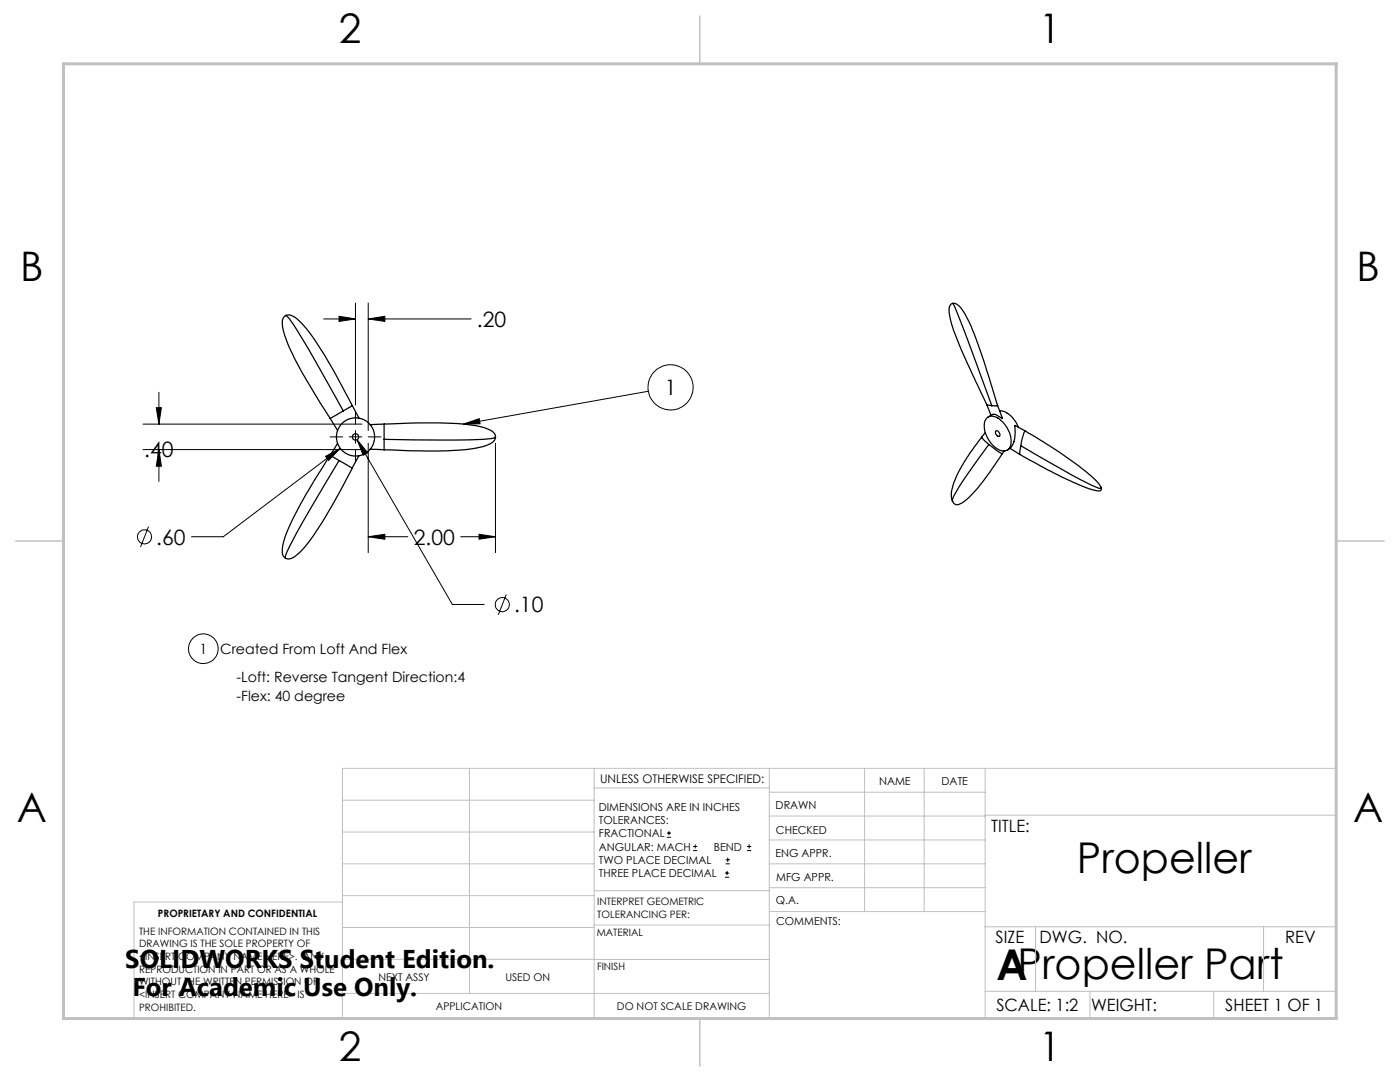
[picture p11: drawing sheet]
<svg xmlns="http://www.w3.org/2000/svg" width="279mm" height="216mm" viewBox="0 0 279 216" stroke-linecap="round" stroke-linejoin="round" font-family="sans-serif">
<g fill="none" stroke="#000" stroke-width=".2">
<path d="M31.7 78.3v6.3M64.6 63.6h6.3M67.7 63.1l3.2 .5-3.2 .5zM70.9 60.5v20.3M73.5 60.5v25.4M73.5 63.6h20.5M73.5 63.6l3.3-.5v1zM129.4 78.1l-36.9 6.5M28.5 84.6h43.7M28.5 89.7h43.7M31.2 81.4h1l-.5 3.2zM31.7 89.7v6.4"/>
<path d="M31.7 89.7l.5 3.3h-1zM65 91.1l2.9-1.6-2.3 2.4zM65.9 87.2h2.5M67.9 89.5l-23.3 17.6h-6.4M69.7 87.2h2.5M70.9 82.1v2.5M70.9 85.9v2.5M70.9 89.7v2.6M71.3 87.7l19 32.9h6.3M71.3 87.7l2.1 2.6-.9 .5zM73.5 88.4v21.9M73.5 87.2h2.5"/>
<path d="M92.5 84.6l3.1-1.1 .2 1.1zM98.9 88.4v21.9M29.6 105.1l-1.6 4M73.5 107.1h7.9M73.5 107.1l3.3-.5v1zM91.9 107.1h7M95.6 106.6l3.3 .5-3.3 .5zM101 118.6l-1.6 4.1M133.1 167.1h.8M133.1 166.2h.8M133.5 165.8v.9M138.3 169.7h.8"/>
<path d="M138.3 168.9h.8M138.7 168.5v.8M144.7 175h.8M144.7 174.2h.8M144.8 172.4h.9M144.8 171.6h.9M145.1 173.8v.8M145.2 171.1v.9M149.1 169.7h.8M149.1 168.9h.8M149.5 168.5v.8"/>
<circle cx="133.8" cy="77.3" r="4.5"/>
<circle cx="28.8" cy="107.1" r="1.42"/>
<circle cx="40.6" cy="129.4" r="2.96"/>
<circle cx="100.3" cy="120.7" r="1.41"/>
</g>
<g fill="none" stroke="#c0c0c0" stroke-width=".2">
<path d="M68.3 159.7h50.3M93.7 153.3v44.9M118.6 153.3v49.9M118.6 157.2h34.9M153.5 153.3v49.9M153.5 158.1h43.1M172.5 153.3v28.6M184.4 153.3v28.6M196.6 153.3v49.9M68.3 180h-41.6v23.2h240v-49.9h-198.4v49.9M68.3 178.7h50.3M68.3 172.4h50.3"/>
<path d="M68.3 166h50.3M118.6 177.7h35M153.5 167.6h43.1M153.5 162.8h43.1M153.5 172.4h43.1M153.5 177.1h43.1M196.6 162.7h70.1M68.3 198.2h85.2M68.3 191.4l85.2 .1M68.3 185.1h50.3M118.6 184.6h35M153.6 181.9h43"/>
<path d="M196.6 197.8h70.1M196.6 184.9h70.1M206.7 184.9v12.9M217.5 197.8v5.4M242.2 197.8v5.4M252.2 184.9v12.9"/>
</g>
<path d="M139.7 3.2v9.5M3.1 107.9h9.6M266.7 107.9h9.5M139.7 203.2v9.6" fill="none" stroke="#c0c0c0" stroke-width=".3"/>
<path d="M12.7 12.7h254v190.5h-254z" fill="none" stroke="#c0c0c0" stroke-width=".6"/>
<g fill="#000">
<path d="M92.5 84.6l3.1-1.1 .2 1.1z"/>
<path d="M31.2 81.4h1l-.5 3.2zM31.7 89.7l.5 3.3h-1zM95.6 106.6l3.3 .5-3.3 .5zM73.5 107.1l3.3-.5v1zM65 91.1l.6 .8 2.3-2.4zM67.7 63.1l3.2 .5-3.2 .5zM73.5 63.6l3.3-.5v1zM71.3 87.7l1.2 3.1 .9-.5z"/>
</g>
<g fill="none" stroke="#000" stroke-width=".25">
<path d="M57 63l.1-.1a1.97 1.97 0 0 1 2.2 .8 46.9 46.9 0 0 1 7.7 11l3.3 6.3-1.8 1M57 63a1.79 1.79 0 0 0-.6 2.1 38 38 0 0 0 5.1 11.3l4.4 7.1M57 63l.7 .6 2.4 3.6 8.4 14.8M190.1 60.5a1.72 1.72 0 0 1 1.7 1 42.4 42.4 0 0 1 4.4 10.1l2.9 9.3M190.1 60.5a1.25 1.25 0 0 0-.7 1.6 31.3 31.3 0 0 0 3.3 9.5l4.2 9.1M190.1 60.5l.3 .5a355.9 355.9 0 0 1 7.5 20M65.9 83.5l1.5 2.4M67.4 88.4l-1.5 2.5M67.7 91.9l-1.8-1a83.4 83.4 0 0 0-9.1 16.7l-.5 2a1.59 1.59 0 0 0 .7 1.8M67.7 91.9l2.6 1.5-4 7.4-2.9 4.8a21.1 21.1 0 0 1-4.7 5.6l-1.1 .3-.6-.1M67.7 91.9l-8.6 14.6-1.8 3.5-.3 .8v.6M68.5 82l-2.6 1.5"/>
<path d="M70.3 80.9l1.3 2.5M71.6 90.9l-1.3 2.5M73.8 89.6l2.9 .1M76.7 84.6l-2.9 .1M98.9 87.2v.1a1.92 1.92 0 0 1-1.8 1.6 41.2 41.2 0 0 1-12.3 1.1l-8.1-.3v-2M98.9 87.2a1.68 1.68 0 0 0-1.5-1.6 32.3 32.3 0 0 0-11-1.2l-9.7 .2v3.1M98.9 87.2l-.9 .3-4.3 .3-17-.1M195.9 87.2l-1 1.3a28 28 0 0 0-4.9 9.2l-.1 1.4 .2 .9M195.9 87.2l1.4 1.5M196.6 86.3l-.7 .9M196.9 80.6l.9 2.3M196.9 83.5a2.17 2.17 0 0 1 3.1 .6 5 5 0 0 1 1.5 5.3 1.73 1.73 0 0 1-2.7 0 5.5 5.5 0 0 1-2.2-5.5z"/>
<path d="M196.9 80.7l1 .3M197.3 88.7a7.3 7.3 0 0 0 2.8 1.8l.3-.5M197.3 88.7l-5.8 8.3-1.2 2.1-.2 .9M198.1 82.7l-.9 .5M198.7 86.1a.61 .61 0 0 1 .6 0 .61 .61 0 0 1 .3 .6 .35 .35 0 0 1-.4 .4 .35 .35 0 0 1-.3-.3zM199.1 80.9l.9 2.5-.1 .1a2.29 2.29 0 0 0-1.8-.8M199.1 80.9l-1.2 .1M199.5 82a4 4 0 0 1 3.5 2.6l.2 .6M200 90.5a40.5 40.5 0 0 1-7.7 9.7l-1 .4a.99 .99 0 0 1-1.2-.6M201.6 89.5l2 1.2M201.6 89.5l-.6 .3M203.7 88.9l-.2 1.8 4.9 2.6a63.9 63.9 0 0 0 10 4.5l1.2 .1 .2-.3v-.2"/>
<path d="M203.7 88.9l12.2 6.9 3.1 1.5 .8 .1M204.6 86l5.7 3.5a49.2 49.2 0 0 1 9 7.1l.5 .8M204.6 86l-2.1-1.1a5.6 5.6 0 0 1-.9 4.6M204.6 86a6 6 0 0 0-.9 2.9"/>
<circle cx="71" cy="87.2" r=".63"/>
<circle cx="71" cy="87.2" r="3.8"/>
</g>
<g font-size="8.5">
<text x="214.9" y="174.2">Propeller</text>
<text x="198.9" y="195.5">APropeller Part</text>
</g>
<g font-size="8.1">
<text x="67.6" y="8.5">2</text>
<text x="207.3" y="8.5">1</text>
<text x="4" y="56.2">B</text>
<text x="270.7" y="56.2">B</text>
<text x="3.3" y="164.1">A</text>
<text x="270" y="164.1">A</text>
<text x="67.6" y="211.7">2</text>
<text x="207.3" y="211.7">1</text>
</g>
<g font-size="5.1">
<text x="25" y="193.2">SOLIDWORKS Student Edition.</text>
<text x="26.4" y="198.8">For Academic Use Only.</text>
</g>
<g font-size="4.2">
<text x="95.2" y="65.2">.20</text>
<text x="132.7" y="78.8">1</text>
<text x="28.8" y="91.3">.40</text>
<text x="31.2" y="108.7">.60</text>
<text x="82.6" y="108.7">2.00</text>
<text x="102.6" y="122.2">.10</text>
</g>
<g font-size="3.4">
<text x="197.8" y="166">TITLE:</text>
<text x="198.7" y="188.1">SIZE</text>
<text x="207.5" y="188.1">DWG. NO.</text>
<text x="256.5" y="188.2">REV</text>
<text x="198.8" y="201.7">SCALE: 1:2</text>
<text x="217.7" y="201.8">WEIGHT:</text>
<text x="244.5" y="201.7">SHEET 1 OF 1</text>
</g>
<g font-size="2.8">
<text x="39.8" y="130.5">1</text>
<text x="44" y="130.5">Created From Loft And Flex</text>
<text x="47.2" y="136.1">-Loft: Reverse Tangent Direction:4</text>
<text x="47.2" y="139.9">-Flex: 40 degree</text>
</g>
<text font-size="2.4" x="119.8" y="156.2">UNLESS OTHERWISE SPECIFIED:</text>
<g font-size="2.2">
<text x="119.5" y="161.8">DIMENSIONS ARE IN INCHES</text>
<text x="154.8" y="161.4">DRAWN</text>
<text x="175.4" y="156.6">NAME</text>
<text x="187.9" y="156.7">DATE</text>
<text x="119.5" y="164.4">TOLERANCES:</text>
<text x="119.5" y="167.1">FRACTIONAL</text>
<text x="154.9" y="166.3">CHECKED</text>
<text x="119.5" y="169.7">ANGULAR: MACH</text>
<text x="119.5" y="172.4">TWO PLACE DECIMAL</text>
<text x="142.5" y="169.7">BEND</text>
<text x="154.8" y="171">ENG APPR.</text>
<text x="119.5" y="175">THREE PLACE DECIMAL</text>
<text x="154.9" y="175.7">MFG APPR.</text>
<text x="154.9" y="180.4">Q.A.</text>
<text x="154.9" y="184.6">COMMENTS:</text>
</g>
<g font-size="2.1">
<text x="75.5" y="195.7">NEXT ASSY</text>
<text x="100.9" y="195.7">USED ON</text>
<text x="86.9" y="201.5">APPLICATION</text>
<text x="123.1" y="201.6">DO NOT SCALE DRAWING</text>
</g>
<g font-size="2">
<text x="31.5" y="182.9">PROPRIETARY AND CONFIDENTIAL</text>
<text x="119.2" y="180.6">INTERPRET GEOMETRIC</text>
<text x="119.2" y="183.1">TOLERANCING PER:</text>
<text x="27.8" y="186.5">THE INFORMATION CONTAINED IN THIS</text>
<text x="27.8" y="189">DRAWING IS THE SOLE PROPERTY OF</text>
<text x="27.8" y="191.6">&lt;INSERT COMPANY NAME HERE&gt;. ANY</text>
<text x="119.1" y="186.7">MATERIAL</text>
<text x="27.8" y="194.1">REPRODUCTION IN PART OR AS A WHOLE</text>
<text x="27.8" y="196.6">WITHOUT THE WRITTEN PERMISSION OF</text>
<text x="119.1" y="193.5">FINISH</text>
<text x="27.8" y="199.1">&lt;INSERT COMPANY NAME HERE&gt; IS</text>
<text x="27.8" y="201.7">PROHIBITED.</text>
</g>
</svg>
